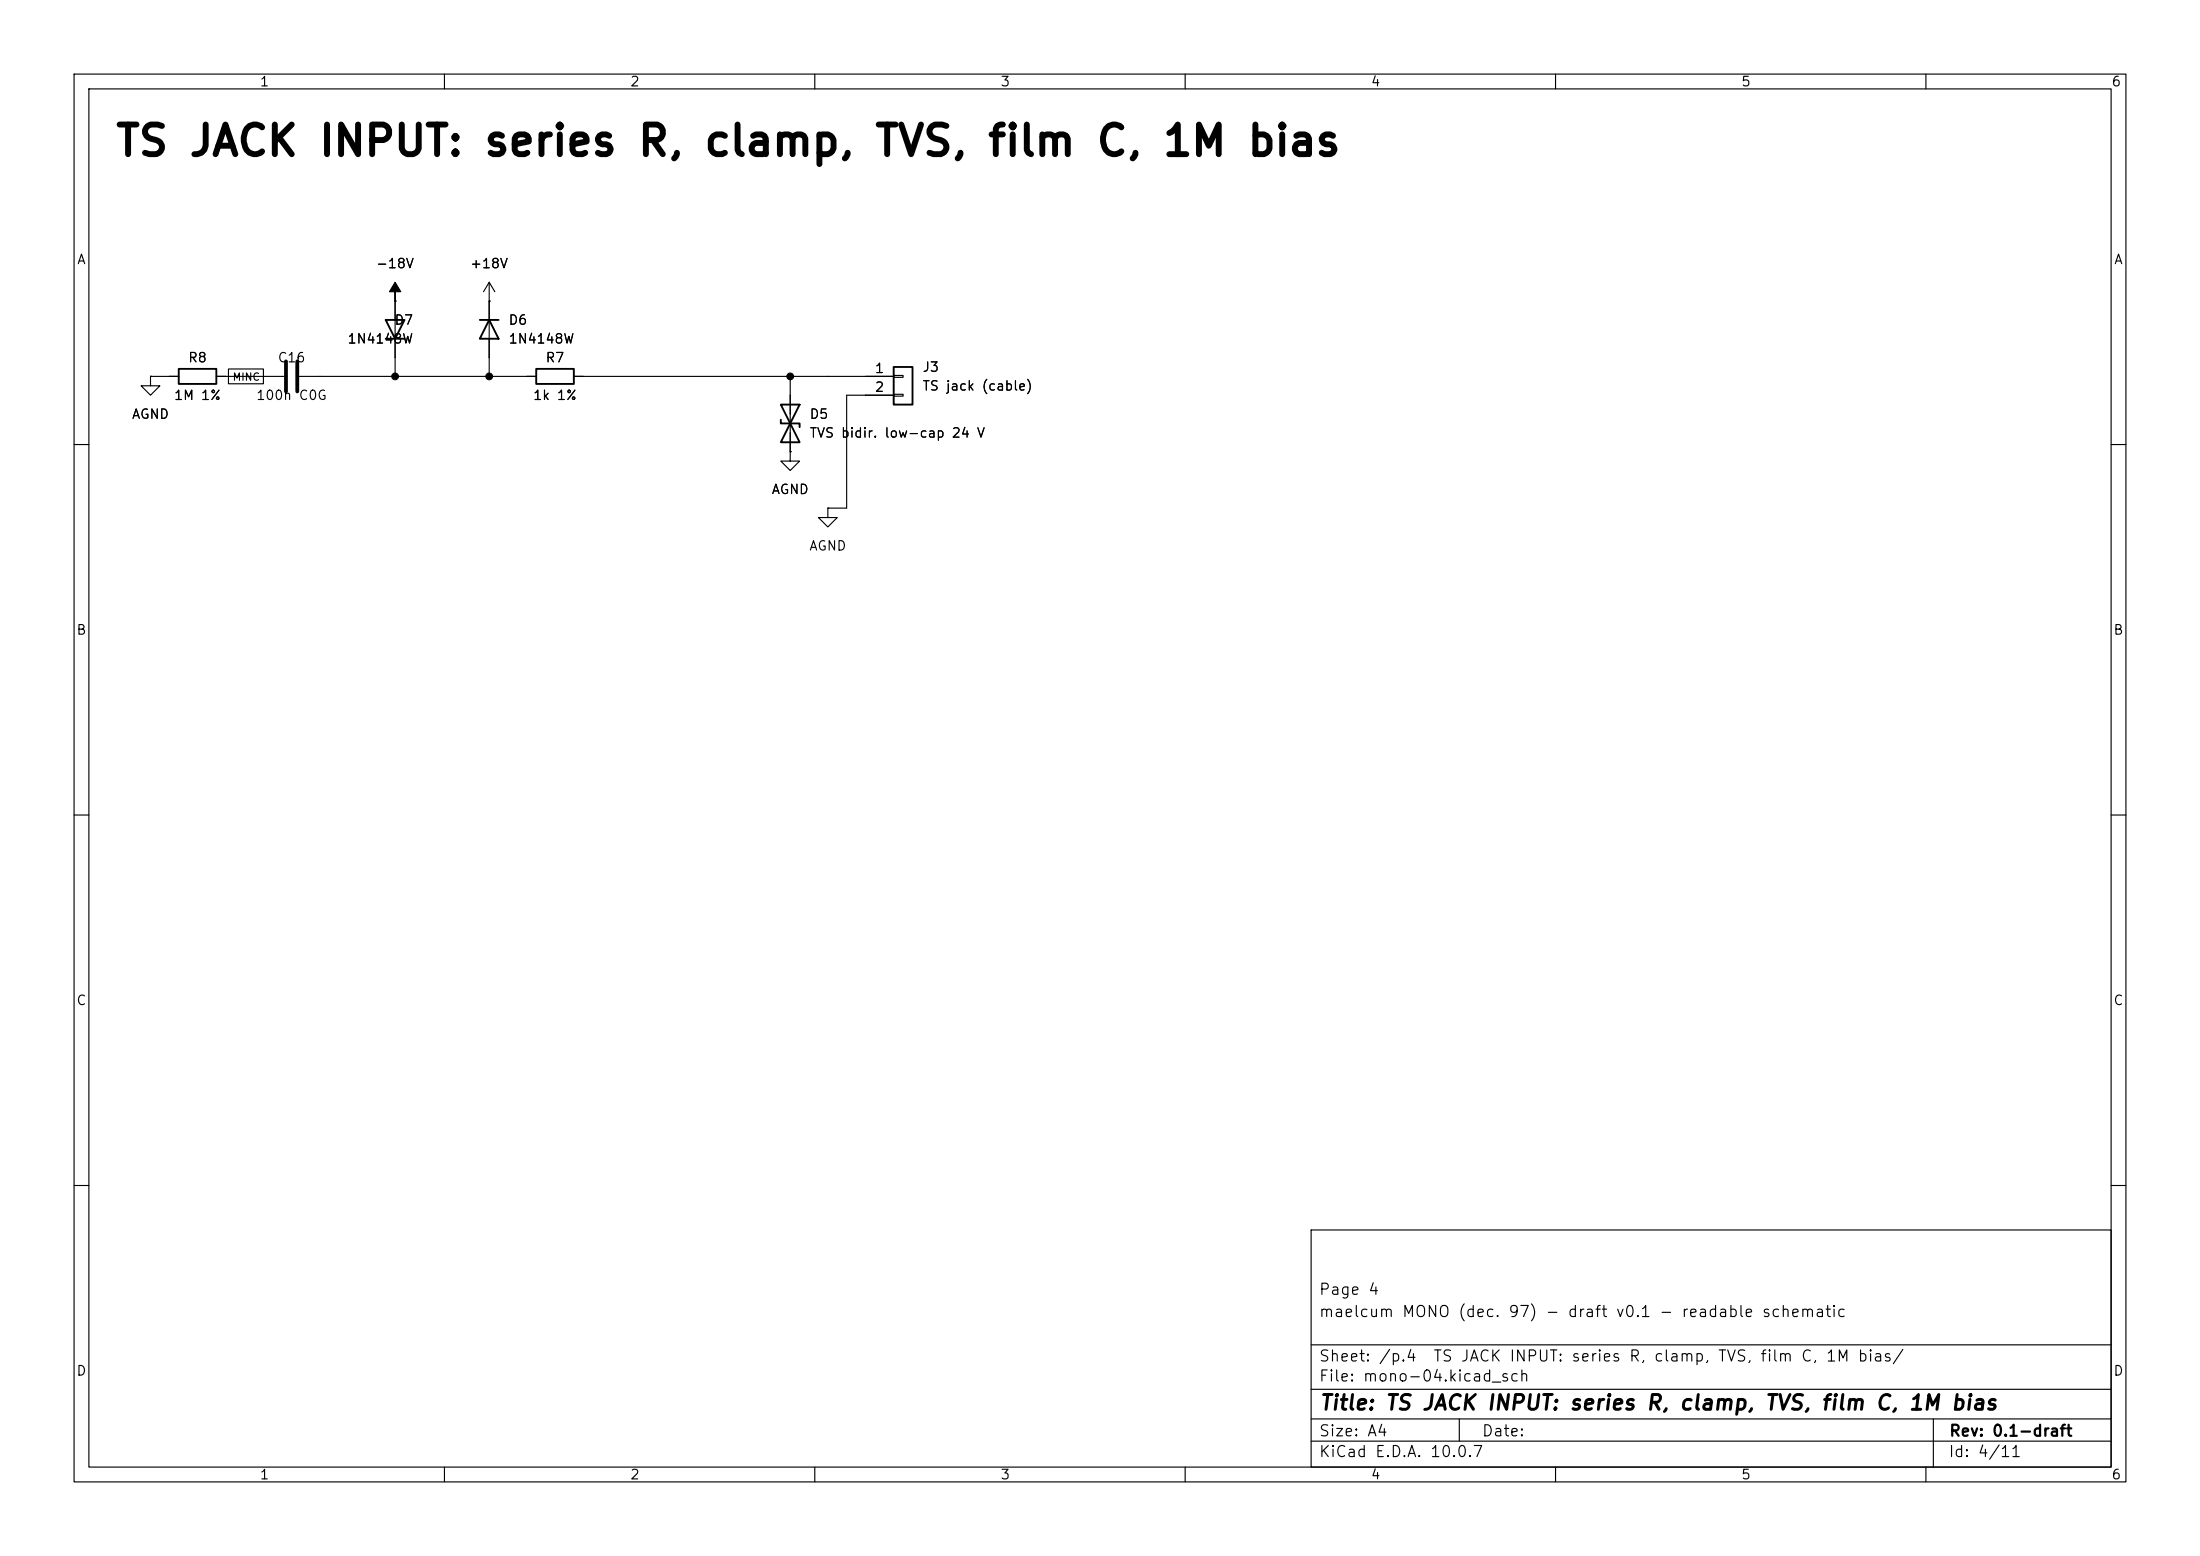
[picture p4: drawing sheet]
(kicad_sch
 (version 20260101)
 (generator "eeschema")
 (generator_version "10.0")
 (paper "A4")
 (title_block
  (title "TS JACK INPUT: series R, clamp, TVS, film C, 1M bias")
  (rev "0.1-draft")
  (comment 1 "maelcum MONO (dec. 97) - draft v0.1 - readable schematic")
  (comment 2 "Page 4"))
 (lib_symbols
  (symbol
   "Connector_Generic:Conn_01x02"
   (pin_names
    (offset 1.016) (hide yes)) (exclude_from_sim no) (in_bom yes) (on_board yes)
   (in_pos_files yes)
   (duplicate_pin_numbers_are_jumpers no)
   (property
    "Reference"
    "J" (at 0 2.54 0) (show_name no) (do_not_autoplace no) (effects (font (size 1.27 1.27))))
   (property
    "Value"
    "Conn_01x02" (at 0 -5.08 0) (show_name no) (do_not_autoplace no) (effects (font (size 1.27 1.27))))
   (property
    "Footprint"
    "" (at 0 0 0) (show_name no) (do_not_autoplace no) (hide yes) (effects (font (size 1.27 1.27))))
   (property
    "Datasheet"
    "" (at 0 0 0) (show_name no) (do_not_autoplace no) (hide yes) (effects (font (size 1.27 1.27))))
   (property
    "Description"
    "Generic connector, single row, 01x02, script generated (kicad-library-utils/schlib/autogen/connector/)" (at 0 0 0) (show_name no) (do_not_autoplace no) (hide yes) (effects (font (size 1.27 1.27))))
   (property
    "ki_keywords"
    "connector" (at 0 0 0) (show_name no) (do_not_autoplace no) (hide yes) (effects (font (size 1.27 1.27))))
   (property
    "ki_fp_filters"
    "Connector*:*_1x??_*" (at 0 0 0) (show_name no) (do_not_autoplace no) (hide yes) (effects (font (size 1.27 1.27))))
   (symbol
    "Conn_01x02_1_1"
    (rectangle (start -1.27 1.27) (end 1.27 -3.81) (stroke (width 0.254) (type default)) (fill (type background)))
    (rectangle (start -1.27 0.127) (end 0 -0.127) (stroke (width 0.1524) (type default)) (fill (type none)))
    (rectangle (start -1.27 -2.413) (end 0 -2.667) (stroke (width 0.1524) (type default)) (fill (type none)))
    (pin
    passive
    line (at -5.08 0 0) (length 3.81) (name
    "Pin_1" (effects (font (size 1.27 1.27)))) (number
    "1" (effects (font (size 1.27 1.27)))))
    (pin
    passive
    line (at -5.08 -2.54 0) (length 3.81) (name
    "Pin_2" (effects (font (size 1.27 1.27)))) (number
    "2" (effects (font (size 1.27 1.27))))))
   (embedded_fonts no))
  (symbol
   "Device:D_TVS"
   (pin_numbers (hide yes))
   (pin_names
    (offset 1.016) (hide yes)) (exclude_from_sim no) (in_bom yes) (on_board yes)
   (in_pos_files yes)
   (duplicate_pin_numbers_are_jumpers no)
   (property
    "Reference"
    "D" (at 0 2.54 0) (show_name no) (do_not_autoplace no) (effects (font (size 1.27 1.27))))
   (property
    "Value"
    "D_TVS" (at 0 -2.54 0) (show_name no) (do_not_autoplace no) (effects (font (size 1.27 1.27))))
   (property
    "Footprint"
    "" (at 0 0 0) (show_name no) (do_not_autoplace no) (hide yes) (effects (font (size 1.27 1.27))))
   (property
    "Datasheet"
    "" (at 0 0 0) (show_name no) (do_not_autoplace no) (hide yes) (effects (font (size 1.27 1.27))))
   (property
    "Description"
    "Bidirectional transient-voltage-suppression diode" (at 0 0 0) (show_name no) (do_not_autoplace no) (hide yes) (effects (font (size 1.27 1.27))))
   (property
    "ki_keywords"
    "diode TVS thyrector" (at 0 0 0) (show_name no) (do_not_autoplace no) (hide yes) (effects (font (size 1.27 1.27))))
   (property
    "ki_fp_filters"
    "TO-???* *_Diode_* *SingleDiode* D_*" (at 0 0 0) (show_name no) (do_not_autoplace no) (hide yes) (effects (font (size 1.27 1.27))))
   (symbol
    "D_TVS_0_1"
    (polyline (pts (xy -2.54 1.27) (xy -2.54 -1.27) (xy 2.54 1.27) (xy 2.54 -1.27) (xy -2.54 1.27)) (stroke (width 0.254) (type default)) (fill (type none)))
    (polyline (pts (xy 0.508 1.27) (xy 0 1.27) (xy 0 -1.27) (xy -0.508 -1.27)) (stroke (width 0.254) (type default)) (fill (type none)))
    (polyline (pts (xy 1.27 0) (xy -1.27 0)) (stroke (width 0) (type default)) (fill (type none))))
   (symbol
    "D_TVS_1_1"
    (pin
    passive
    line (at -3.81 0 0) (length 2.54) (name
    "A1" (effects (font (size 1.27 1.27)))) (number
    "1" (effects (font (size 1.27 1.27)))))
    (pin
    passive
    line (at 3.81 0 180) (length 2.54) (name
    "A2" (effects (font (size 1.27 1.27)))) (number
    "2" (effects (font (size 1.27 1.27))))))
   (embedded_fonts no))
  (symbol
   "Device:R"
   (pin_numbers (hide yes))
   (pin_names
    (offset 0)) (exclude_from_sim no) (in_bom yes) (on_board yes)
   (in_pos_files yes)
   (duplicate_pin_numbers_are_jumpers no)
   (property
    "Reference"
    "R" (at 2.032 0 90) (show_name no) (do_not_autoplace no) (effects (font (size 1.27 1.27))))
   (property
    "Value"
    "R" (at 0 0 90) (show_name no) (do_not_autoplace no) (effects (font (size 1.27 1.27))))
   (property
    "Footprint"
    "" (at -1.778 0 90) (show_name no) (do_not_autoplace no) (hide yes) (effects (font (size 1.27 1.27))))
   (property
    "Datasheet"
    "" (at 0 0 0) (show_name no) (do_not_autoplace no) (hide yes) (effects (font (size 1.27 1.27))))
   (property
    "Description"
    "Resistor" (at 0 0 0) (show_name no) (do_not_autoplace no) (hide yes) (effects (font (size 1.27 1.27))))
   (property
    "ki_keywords"
    "R res resistor" (at 0 0 0) (show_name no) (do_not_autoplace no) (hide yes) (effects (font (size 1.27 1.27))))
   (property
    "ki_fp_filters"
    "R_*" (at 0 0 0) (show_name no) (do_not_autoplace no) (hide yes) (effects (font (size 1.27 1.27))))
   (symbol
    "R_0_1"
    (rectangle (start -1.016 -2.54) (end 1.016 2.54) (stroke (width 0.254) (type default)) (fill (type none))))
   (symbol
    "R_1_1"
    (pin
    passive
    line (at 0 3.81 270) (length 1.27) (name
    "" (effects (font (size 1.27 1.27)))) (number
    "1" (effects (font (size 1.27 1.27)))))
    (pin
    passive
    line (at 0 -3.81 90) (length 1.27) (name
    "" (effects (font (size 1.27 1.27)))) (number
    "2" (effects (font (size 1.27 1.27))))))
   (embedded_fonts no))
  (symbol
   "Diode:1N4148W"
   (pin_numbers (hide yes))
   (pin_names (hide yes)) (exclude_from_sim no) (in_bom yes) (on_board yes)
   (in_pos_files yes)
   (duplicate_pin_numbers_are_jumpers no)
   (property
    "Reference"
    "D" (at 0 2.54 0) (show_name no) (do_not_autoplace no) (effects (font (size 1.27 1.27))))
   (property
    "Value"
    "1N4148W" (at 0 -2.54 0) (show_name no) (do_not_autoplace no) (effects (font (size 1.27 1.27))))
   (property
    "Footprint"
    "Diode_SMD:D_SOD-123" (at 0 -4.445 0) (show_name no) (do_not_autoplace no) (hide yes) (effects (font (size 1.27 1.27))))
   (property
    "Datasheet"
    "https://www.vishay.com/docs/85748/1n4148w.pdf" (at 0 0 0) (show_name no) (do_not_autoplace no) (hide yes) (effects (font (size 1.27 1.27))))
   (property
    "Description"
    "75V 0.15A Fast Switching Diode, SOD-123" (at 0 0 0) (show_name no) (do_not_autoplace no) (hide yes) (effects (font (size 1.27 1.27))))
   (property
    "Sim.Device"
    "D" (at 0 0 0) (show_name no) (do_not_autoplace no) (hide yes) (effects (font (size 1.27 1.27))))
   (property
    "Sim.Pins"
    "1=K 2=A" (at 0 0 0) (show_name no) (do_not_autoplace no) (hide yes) (effects (font (size 1.27 1.27))))
   (property
    "ki_keywords"
    "diode" (at 0 0 0) (show_name no) (do_not_autoplace no) (hide yes) (effects (font (size 1.27 1.27))))
   (property
    "ki_fp_filters"
    "D*SOD?123*" (at 0 0 0) (show_name no) (do_not_autoplace no) (hide yes) (effects (font (size 1.27 1.27))))
   (symbol
    "1N4148W_0_1"
    (polyline (pts (xy -1.27 1.27) (xy -1.27 -1.27)) (stroke (width 0.254) (type default)) (fill (type none)))
    (polyline (pts (xy 1.27 1.27) (xy 1.27 -1.27) (xy -1.27 0) (xy 1.27 1.27)) (stroke (width 0.254) (type default)) (fill (type none)))
    (polyline (pts (xy 1.27 0) (xy -1.27 0)) (stroke (width 0) (type default)) (fill (type none))))
   (symbol
    "1N4148W_1_1"
    (pin
    passive
    line (at -3.81 0 0) (length 2.54) (name
    "K" (effects (font (size 1.27 1.27)))) (number
    "1" (effects (font (size 1.27 1.27)))))
    (pin
    passive
    line (at 3.81 0 180) (length 2.54) (name
    "A" (effects (font (size 1.27 1.27)))) (number
    "2" (effects (font (size 1.27 1.27))))))
   (embedded_fonts no))
  (symbol
   "Device:C"
   (pin_numbers (hide yes))
   (pin_names
    (offset 0.254)) (exclude_from_sim no) (in_bom yes) (on_board yes)
   (in_pos_files yes)
   (duplicate_pin_numbers_are_jumpers no)
   (property
    "Reference"
    "C" (at 0.635 2.54 0) (show_name no) (do_not_autoplace no) (effects (font (size 1.27 1.27)) (justify left)))
   (property
    "Value"
    "C" (at 0.635 -2.54 0) (show_name no) (do_not_autoplace no) (effects (font (size 1.27 1.27)) (justify left)))
   (property
    "Footprint"
    "" (at 0.9652 -3.81 0) (show_name no) (do_not_autoplace no) (hide yes) (effects (font (size 1.27 1.27))))
   (property
    "Datasheet"
    "" (at 0 0 0) (show_name no) (do_not_autoplace no) (hide yes) (effects (font (size 1.27 1.27))))
   (property
    "Description"
    "Unpolarized capacitor" (at 0 0 0) (show_name no) (do_not_autoplace no) (hide yes) (effects (font (size 1.27 1.27))))
   (property
    "ki_keywords"
    "cap capacitor" (at 0 0 0) (show_name no) (do_not_autoplace no) (hide yes) (effects (font (size 1.27 1.27))))
   (property
    "ki_fp_filters"
    "C_*" (at 0 0 0) (show_name no) (do_not_autoplace no) (hide yes) (effects (font (size 1.27 1.27))))
   (symbol
    "C_0_1"
    (polyline (pts (xy -2.032 0.762) (xy 2.032 0.762)) (stroke (width 0.508) (type default)) (fill (type none)))
    (polyline (pts (xy -2.032 -0.762) (xy 2.032 -0.762)) (stroke (width 0.508) (type default)) (fill (type none))))
   (symbol
    "C_1_1"
    (pin
    passive
    line (at 0 3.81 270) (length 2.794) (name
    "" (effects (font (size 1.27 1.27)))) (number
    "1" (effects (font (size 1.27 1.27)))))
    (pin
    passive
    line (at 0 -3.81 90) (length 2.794) (name
    "" (effects (font (size 1.27 1.27)))) (number
    "2" (effects (font (size 1.27 1.27))))))
   (embedded_fonts no))
  (symbol
   "power:GND"
   (power global)
   (pin_numbers (hide yes))
   (pin_names
    (offset 0) (hide yes)) (exclude_from_sim no) (in_bom yes) (on_board yes)
   (in_pos_files yes)
   (duplicate_pin_numbers_are_jumpers no)
   (property
    "Reference"
    "#PWR" (at 0 -6.35 0) (show_name no) (do_not_autoplace no) (hide yes) (effects (font (size 1.27 1.27))))
   (property
    "Value"
    "GND" (at 0 -3.81 0) (show_name no) (do_not_autoplace no) (effects (font (size 1.27 1.27))))
   (property
    "Footprint"
    "" (at 0 0 0) (show_name no) (do_not_autoplace no) (hide yes) (effects (font (size 1.27 1.27))))
   (property
    "Datasheet"
    "" (at 0 0 0) (show_name no) (do_not_autoplace no) (hide yes) (effects (font (size 1.27 1.27))))
   (property
    "Description"
    "Power symbol creates a global label with name \"GND\" , ground" (at 0 0 0) (show_name no) (do_not_autoplace no) (hide yes) (effects (font (size 1.27 1.27))))
   (property
    "ki_keywords"
    "global power" (at 0 0 0) (show_name no) (do_not_autoplace no) (hide yes) (effects (font (size 1.27 1.27))))
   (symbol
    "GND_0_1"
    (polyline (pts (xy 0 0) (xy 0 -1.27) (xy 1.27 -1.27) (xy 0 -2.54) (xy -1.27 -1.27) (xy 0 -1.27)) (stroke (width 0) (type default)) (fill (type none))))
   (symbol
    "GND_1_1"
    (pin
    power_in
    line (at 0 0 270) (length 0) (name
    "" (effects (font (size 1.27 1.27)))) (number
    "1" (effects (font (size 1.27 1.27))))))
   (embedded_fonts no))
  (symbol
   "power:+15V"
   (power global)
   (pin_numbers (hide yes))
   (pin_names
    (offset 0) (hide yes)) (exclude_from_sim no) (in_bom yes) (on_board yes)
   (in_pos_files yes)
   (duplicate_pin_numbers_are_jumpers no)
   (property
    "Reference"
    "#PWR" (at 0 -3.81 0) (show_name no) (do_not_autoplace no) (hide yes) (effects (font (size 1.27 1.27))))
   (property
    "Value"
    "+15V" (at 0 3.556 0) (show_name no) (do_not_autoplace no) (effects (font (size 1.27 1.27))))
   (property
    "Footprint"
    "" (at 0 0 0) (show_name no) (do_not_autoplace no) (hide yes) (effects (font (size 1.27 1.27))))
   (property
    "Datasheet"
    "" (at 0 0 0) (show_name no) (do_not_autoplace no) (hide yes) (effects (font (size 1.27 1.27))))
   (property
    "Description"
    "Power symbol creates a global label with name \"+15V\"" (at 0 0 0) (show_name no) (do_not_autoplace no) (hide yes) (effects (font (size 1.27 1.27))))
   (property
    "ki_keywords"
    "global power" (at 0 0 0) (show_name no) (do_not_autoplace no) (hide yes) (effects (font (size 1.27 1.27))))
   (symbol
    "+15V_0_1"
    (polyline (pts (xy -0.762 1.27) (xy 0 2.54)) (stroke (width 0) (type default)) (fill (type none)))
    (polyline (pts (xy 0 2.54) (xy 0.762 1.27)) (stroke (width 0) (type default)) (fill (type none)))
    (polyline (pts (xy 0 0) (xy 0 2.54)) (stroke (width 0) (type default)) (fill (type none))))
   (symbol
    "+15V_1_1"
    (pin
    power_in
    line (at 0 0 90) (length 0) (name
    "" (effects (font (size 1.27 1.27)))) (number
    "1" (effects (font (size 1.27 1.27))))))
   (embedded_fonts no))
  (symbol
   "power:-15V"
   (power global)
   (pin_numbers (hide yes))
   (pin_names
    (offset 0) (hide yes)) (exclude_from_sim no) (in_bom yes) (on_board yes)
   (in_pos_files yes)
   (duplicate_pin_numbers_are_jumpers no)
   (property
    "Reference"
    "#PWR" (at 0 -3.81 0) (show_name no) (do_not_autoplace no) (hide yes) (effects (font (size 1.27 1.27))))
   (property
    "Value"
    "-15V" (at 0 3.556 0) (show_name no) (do_not_autoplace no) (effects (font (size 1.27 1.27))))
   (property
    "Footprint"
    "" (at 0 0 0) (show_name no) (do_not_autoplace no) (hide yes) (effects (font (size 1.27 1.27))))
   (property
    "Datasheet"
    "" (at 0 0 0) (show_name no) (do_not_autoplace no) (hide yes) (effects (font (size 1.27 1.27))))
   (property
    "Description"
    "Power symbol creates a global label with name \"-15V\"" (at 0 0 0) (show_name no) (do_not_autoplace no) (hide yes) (effects (font (size 1.27 1.27))))
   (property
    "ki_keywords"
    "global power" (at 0 0 0) (show_name no) (do_not_autoplace no) (hide yes) (effects (font (size 1.27 1.27))))
   (symbol
    "-15V_0_0"
    (pin
    power_in
    line (at 0 0 90) (length 0) (name
    "" (effects (font (size 1.27 1.27)))) (number
    "1" (effects (font (size 1.27 1.27))))))
   (symbol
    "-15V_0_1"
    (polyline (pts (xy 0 0) (xy 0 1.27) (xy 0.762 1.27) (xy 0 2.54) (xy -0.762 1.27) (xy 0 1.27)) (stroke (width 0) (type default)) (fill (type outline))))
   (embedded_fonts no)))
 (text
  "TS JACK INPUT: series R, clamp, TVS, film C, 1M bias"
  (exclude_from_sim no)
  (at 15.24 21.59 0)
  (effects (font (size 4 4)
    (bold yes)) (justify left bottom)))
 (symbol
  (lib_id "Connector_Generic:Conn_01x02")
  (at 121.92 50.8 0)
  (unit 1)
  (body_style 1)
  (exclude_from_sim no)
  (in_bom yes)
  (on_board yes)
  (dnp no)
  (property
   "Reference"
   "J3" (at 124.46 49.53 0) (effects (font (size 1.27 1.27)) (justify left)))
  (property
   "Value"
   "TS jack (cable)" (at 124.46 52.07 0) (effects (font (size 1.27 1.27)) (justify left)))
  (property
   "Footprint"
   "Connector_PinHeader_2.54mm:PinHeader_1x02_P2.54mm_Vertical" (at 121.92 50.8 0) (effects (font (size 1.27 1.27)) (justify left) (hide yes)))
  (property
   "Datasheet"
   "" (at 121.92 50.8 0) (effects (font (size 1.27 1.27)) (justify left) (hide yes)))
  (property
   "Nota"
   "NOTA: cavo verso il jack TS; sleeve ad AGND del modulo (grounding §4)" (at 121.92 50.8 0) (effects (font (size 1.27 1.27)) (justify left) (hide yes)))
  (pin
   "1")
  (pin
   "2")
  (instances (project
    "mono" (path
    "/c7d9435a-3781-507c-b25a-db2d22f75bd0/51355381-4b4b-5102-a761-b7b9d729aac4" (reference "J3") (unit 1)))))
 (wire
  (pts (xy 116.84 50.8) (xy 111.76 50.8))
  (stroke (width 0) (type default)))
 (symbol
  (lib_id "Device:D_TVS")
  (at 106.68 57.15 270)
  (unit 1)
  (body_style 1)
  (exclude_from_sim no)
  (in_bom yes)
  (on_board yes)
  (dnp no)
  (property
   "Reference"
   "D5" (at 109.22 55.88 90) (effects (font (size 1.27 1.27)) (justify left)))
  (property
   "Value"
   "TVS bidir. low-cap 24 V" (at 109.22 58.42 90) (effects (font (size 1.27 1.27)) (justify left)))
  (property
   "Footprint"
   "Diode_SMD:D_SOD-323" (at 106.68 57.15 0) (effects (font (size 1.27 1.27)) (justify left) (hide yes)))
  (property
   "Datasheet"
   "" (at 106.68 57.15 0) (effects (font (size 1.27 1.27)) (justify left) (hide yes)))
  (property
   "Nota"
   "NOTA: tensione di lavoro sopra gli 8,7 Vp di +18 dBu" (at 106.68 57.15 0) (effects (font (size 1.27 1.27)) (justify left) (hide yes)))
  (pin
   "1")
  (pin
   "2")
  (instances (project
    "mono" (path
    "/c7d9435a-3781-507c-b25a-db2d22f75bd0/51355381-4b4b-5102-a761-b7b9d729aac4" (reference "D5") (unit 1)))))
 (symbol
  (lib_id "Device:R")
  (at 74.93 50.8 270)
  (unit 1)
  (body_style 1)
  (exclude_from_sim no)
  (in_bom yes)
  (on_board yes)
  (dnp no)
  (property
   "Reference"
   "R7" (at 74.93 48.26 90) (effects (font (size 1.27 1.27))))
  (property
   "Value"
   "1k 1%" (at 74.93 53.34 90) (effects (font (size 1.27 1.27))))
  (property
   "Footprint"
   "Resistor_SMD:R_0805_2012Metric" (at 74.93 50.8 0) (effects (font (size 1.27 1.27)) (justify left) (hide yes)))
  (property
   "Datasheet"
   "" (at 74.93 50.8 0) (effects (font (size 1.27 1.27)) (justify left) (hide yes)))
  (pin
   "1")
  (pin
   "2")
  (instances (project
    "mono" (path
    "/c7d9435a-3781-507c-b25a-db2d22f75bd0/51355381-4b4b-5102-a761-b7b9d729aac4" (reference "R7") (unit 1)))))
 (symbol
  (lib_id "Diode:1N4148W")
  (at 66.04 44.45 270)
  (unit 1)
  (body_style 1)
  (exclude_from_sim no)
  (in_bom yes)
  (on_board yes)
  (dnp no)
  (property
   "Reference"
   "D6" (at 68.58 43.18 90) (effects (font (size 1.27 1.27)) (justify left)))
  (property
   "Value"
   "1N4148W" (at 68.58 45.72 90) (effects (font (size 1.27 1.27)) (justify left)))
  (property
   "Footprint"
   "Diode_SMD:D_SOD-123" (at 66.04 44.45 0) (effects (font (size 1.27 1.27)) (justify left) (hide yes)))
  (property
   "Datasheet"
   "" (at 66.04 44.45 0) (effects (font (size 1.27 1.27)) (justify left) (hide yes)))
  (property
   "Nota"
   "NOTA: clamp 1N4148W al posto del BAV199 (pinout non verificato)" (at 66.04 44.45 0) (effects (font (size 1.27 1.27)) (justify left) (hide yes)))
  (pin
   "1")
  (pin
   "2")
  (instances (project
    "mono" (path
    "/c7d9435a-3781-507c-b25a-db2d22f75bd0/51355381-4b4b-5102-a761-b7b9d729aac4" (reference "D6") (unit 1)))))
 (symbol
  (lib_id "Diode:1N4148W")
  (at 53.34 44.45 90)
  (unit 1)
  (body_style 1)
  (exclude_from_sim no)
  (in_bom yes)
  (on_board yes)
  (dnp no)
  (property
   "Reference"
   "D7" (at 55.88 43.18 90) (effects (font (size 1.27 1.27)) (justify left)))
  (property
   "Value"
   "1N4148W" (at 55.88 45.72 90) (effects (font (size 1.27 1.27)) (justify left)))
  (property
   "Footprint"
   "Diode_SMD:D_SOD-123" (at 53.34 44.45 0) (effects (font (size 1.27 1.27)) (justify left) (hide yes)))
  (property
   "Datasheet"
   "" (at 53.34 44.45 0) (effects (font (size 1.27 1.27)) (justify left) (hide yes)))
  (pin
   "1")
  (pin
   "2")
  (instances (project
    "mono" (path
    "/c7d9435a-3781-507c-b25a-db2d22f75bd0/51355381-4b4b-5102-a761-b7b9d729aac4" (reference "D7") (unit 1)))))
 (symbol
  (lib_id "Device:C")
  (at 39.37 50.8 270)
  (unit 1)
  (body_style 1)
  (exclude_from_sim no)
  (in_bom yes)
  (on_board yes)
  (dnp no)
  (property
   "Reference"
   "C16" (at 39.37 48.26 90) (effects (font (size 1.27 1.27))))
  (property
   "Value"
   "100n C0G" (at 39.37 53.34 90) (effects (font (size 1.27 1.27))))
  (property
   "Footprint"
   "Capacitor_SMD:C_1206_3216Metric" (at 39.37 50.8 0) (effects (font (size 1.27 1.27)) (justify left) (hide yes)))
  (property
   "Datasheet"
   "" (at 39.37 50.8 0) (effects (font (size 1.27 1.27)) (justify left) (hide yes)))
  (property
   "Nota"
   "film o C0G: polo 1,6 Hz col bias 1M" (at 39.37 50.8 0) (effects (font (size 1.27 1.27)) (justify left) (hide yes)))
  (pin
   "1")
  (pin
   "2")
  (instances (project
    "mono" (path
    "/c7d9435a-3781-507c-b25a-db2d22f75bd0/51355381-4b4b-5102-a761-b7b9d729aac4" (reference "C16") (unit 1)))))
 (symbol
  (lib_id "Device:R")
  (at 26.67 50.8 270)
  (unit 1)
  (body_style 1)
  (exclude_from_sim no)
  (in_bom yes)
  (on_board yes)
  (dnp no)
  (property
   "Reference"
   "R8" (at 26.67 48.26 90) (effects (font (size 1.27 1.27))))
  (property
   "Value"
   "1M 1%" (at 26.67 53.34 90) (effects (font (size 1.27 1.27))))
  (property
   "Footprint"
   "Resistor_SMD:R_0805_2012Metric" (at 26.67 50.8 0) (effects (font (size 1.27 1.27)) (justify left) (hide yes)))
  (property
   "Datasheet"
   "" (at 26.67 50.8 0) (effects (font (size 1.27 1.27)) (justify left) (hide yes)))
  (property
   "Nota"
   "Zin 1 MOhm" (at 26.67 50.8 0) (effects (font (size 1.27 1.27)) (justify left) (hide yes)))
  (pin
   "1")
  (pin
   "2")
  (instances (project
    "mono" (path
    "/c7d9435a-3781-507c-b25a-db2d22f75bd0/51355381-4b4b-5102-a761-b7b9d729aac4" (reference "R8") (unit 1)))))
 (wire
  (pts (xy 111.76 50.8) (xy 106.68 50.8))
  (stroke (width 0) (type default)))
 (wire
  (pts (xy 106.68 50.8) (xy 106.68 53.34))
  (stroke (width 0) (type default)))
 (wire
  (pts (xy 106.68 50.8) (xy 78.74 50.8))
  (stroke (width 0) (type default)))
 (wire
  (pts (xy 71.12 50.8) (xy 66.04 50.8))
  (stroke (width 0) (type default)))
 (wire
  (pts (xy 66.04 50.8) (xy 66.04 48.26))
  (stroke (width 0) (type default)))
 (wire
  (pts (xy 66.04 50.8) (xy 53.34 50.8))
  (stroke (width 0) (type default)))
 (wire
  (pts (xy 53.34 50.8) (xy 53.34 48.26))
  (stroke (width 0) (type default)))
 (wire
  (pts (xy 53.34 50.8) (xy 43.18 50.8))
  (stroke (width 0) (type default)))
 (wire
  (pts (xy 35.56 50.8) (xy 30.48 50.8))
  (stroke (width 0) (type default)))
 (junction
  (at 106.68 50.8)
  (diameter 0)
  (color 0 0 0 0))
 (junction
  (at 66.04 50.8)
  (diameter 0)
  (color 0 0 0 0))
 (junction
  (at 53.34 50.8)
  (diameter 0)
  (color 0 0 0 0))
 (symbol
  (lib_id "power:GND")
  (at 106.68 60.96 0)
  (unit 1)
  (body_style 1)
  (exclude_from_sim no)
  (in_bom yes)
  (on_board yes)
  (dnp no)
  (property
   "Reference"
   "#PWR001" (at 106.68 60.96 0) (effects (font (size 1.27 1.27)) (justify left) (hide yes)))
  (property
   "Value"
   "AGND" (at 106.68 66.04 0) (effects (font (size 1.27 1.27))))
  (property
   "Footprint"
   "" (at 106.68 60.96 0) (effects (font (size 1.27 1.27)) (justify left) (hide yes)))
  (property
   "Datasheet"
   "" (at 106.68 60.96 0) (effects (font (size 1.27 1.27)) (justify left) (hide yes)))
  (pin
   "1")
  (instances (project
    "mono" (path
    "/c7d9435a-3781-507c-b25a-db2d22f75bd0/51355381-4b4b-5102-a761-b7b9d729aac4" (reference "#PWR001") (unit 1)))))
 (symbol
  (lib_id "power:+15V")
  (at 66.04 40.64 0)
  (unit 1)
  (body_style 1)
  (exclude_from_sim no)
  (in_bom yes)
  (on_board yes)
  (dnp no)
  (property
   "Reference"
   "#PWR002" (at 66.04 40.64 0) (effects (font (size 1.27 1.27)) (justify left) (hide yes)))
  (property
   "Value"
   "+18V" (at 66.04 35.56 0) (effects (font (size 1.27 1.27))))
  (property
   "Footprint"
   "" (at 66.04 40.64 0) (effects (font (size 1.27 1.27)) (justify left) (hide yes)))
  (property
   "Datasheet"
   "" (at 66.04 40.64 0) (effects (font (size 1.27 1.27)) (justify left) (hide yes)))
  (pin
   "1")
  (instances (project
    "mono" (path
    "/c7d9435a-3781-507c-b25a-db2d22f75bd0/51355381-4b4b-5102-a761-b7b9d729aac4" (reference "#PWR002") (unit 1)))))
 (symbol
  (lib_id "power:-15V")
  (at 53.34 40.64 0)
  (unit 1)
  (body_style 1)
  (exclude_from_sim no)
  (in_bom yes)
  (on_board yes)
  (dnp no)
  (property
   "Reference"
   "#PWR003" (at 53.34 40.64 0) (effects (font (size 1.27 1.27)) (justify left) (hide yes)))
  (property
   "Value"
   "-18V" (at 53.34 35.56 0) (effects (font (size 1.27 1.27))))
  (property
   "Footprint"
   "" (at 53.34 40.64 0) (effects (font (size 1.27 1.27)) (justify left) (hide yes)))
  (property
   "Datasheet"
   "" (at 53.34 40.64 0) (effects (font (size 1.27 1.27)) (justify left) (hide yes)))
  (pin
   "1")
  (instances (project
    "mono" (path
    "/c7d9435a-3781-507c-b25a-db2d22f75bd0/51355381-4b4b-5102-a761-b7b9d729aac4" (reference "#PWR003") (unit 1)))))
 (wire
  (pts (xy 22.86 50.8) (xy 20.32 50.8))
  (stroke (width 0) (type default)))
 (symbol
  (lib_id "power:GND")
  (at 20.32 50.8 0)
  (unit 1)
  (body_style 1)
  (exclude_from_sim no)
  (in_bom yes)
  (on_board yes)
  (dnp no)
  (property
   "Reference"
   "#PWR004" (at 20.32 50.8 0) (effects (font (size 1.27 1.27)) (justify left) (hide yes)))
  (property
   "Value"
   "AGND" (at 20.32 55.88 0) (effects (font (size 1.27 1.27))))
  (property
   "Footprint"
   "" (at 20.32 50.8 0) (effects (font (size 1.27 1.27)) (justify left) (hide yes)))
  (property
   "Datasheet"
   "" (at 20.32 50.8 0) (effects (font (size 1.27 1.27)) (justify left) (hide yes)))
  (pin
   "1")
  (instances (project
    "mono" (path
    "/c7d9435a-3781-507c-b25a-db2d22f75bd0/51355381-4b4b-5102-a761-b7b9d729aac4" (reference "#PWR004") (unit 1)))))
 (wire
  (pts (xy 116.84 53.34) (xy 114.3 53.34))
  (stroke (width 0) (type default)))
 (wire
  (pts (xy 114.3 53.34) (xy 114.3 68.58))
  (stroke (width 0) (type default)))
 (wire
  (pts (xy 111.76 68.58) (xy 114.3 68.58))
  (stroke (width 0) (type default)))
 (symbol
  (lib_id "power:GND")
  (at 111.76 68.58 0)
  (unit 1)
  (body_style 1)
  (exclude_from_sim no)
  (in_bom yes)
  (on_board yes)
  (dnp no)
  (property
   "Reference"
   "#PWR005" (at 111.76 68.58 0) (effects (font (size 1.27 1.27)) (justify left) (hide yes)))
  (property
   "Value"
   "AGND" (at 111.76 73.66 0) (effects (font (size 1.27 1.27))))
  (property
   "Footprint"
   "" (at 111.76 68.58 0) (effects (font (size 1.27 1.27)) (justify left) (hide yes)))
  (property
   "Datasheet"
   "" (at 111.76 68.58 0) (effects (font (size 1.27 1.27)) (justify left) (hide yes)))
  (pin
   "1")
  (instances (project
    "mono" (path
    "/c7d9435a-3781-507c-b25a-db2d22f75bd0/51355381-4b4b-5102-a761-b7b9d729aac4" (reference "#PWR005") (unit 1)))))
 (global_label
  "MINC"
  (shape passive)
  (at 35.56 50.8 180)
  (fields_autoplaced yes)
  (effects (font (size 1 1)) (justify right))))
